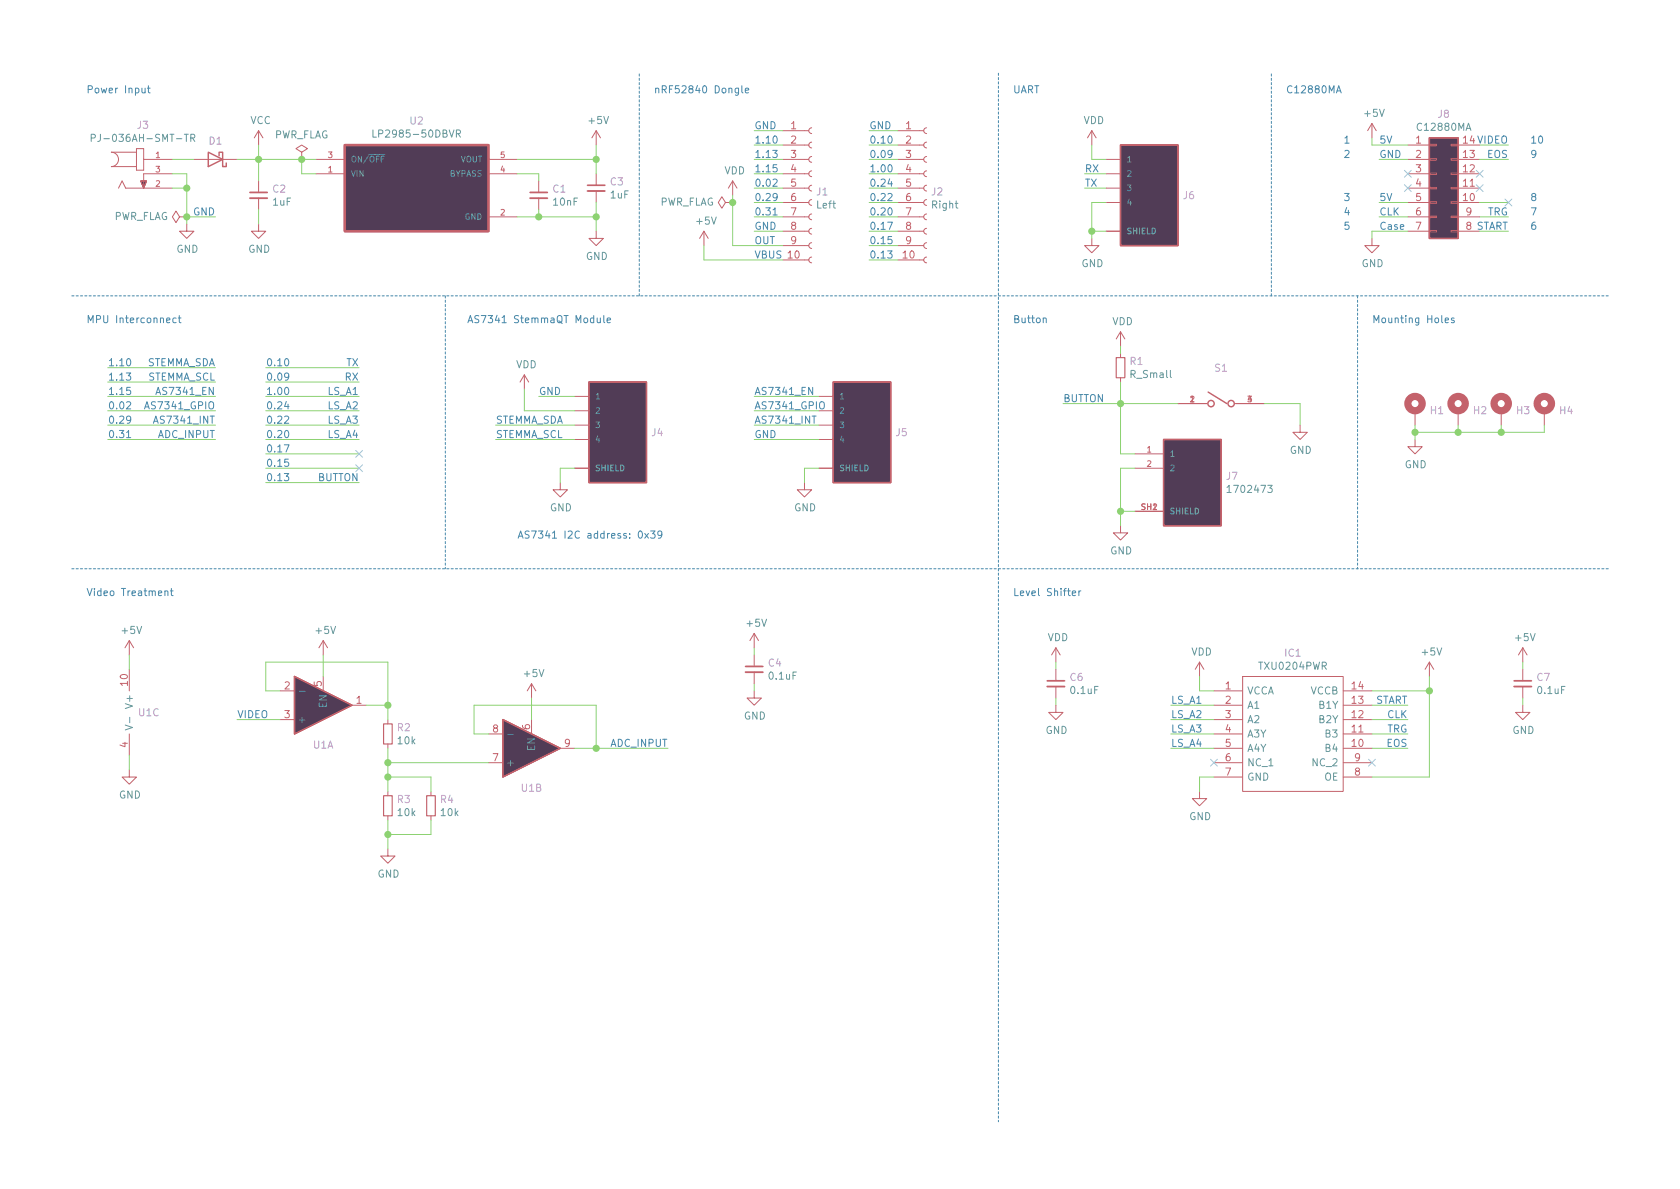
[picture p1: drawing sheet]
EESchema Schematic File Version 4
EELAYER 30 0
EELAYER END
$Descr A4 11693 8268
encoding utf-8
Sheet 1 1
Title ""
Date ""
Rev ""
Comp ""
Comment1 ""
Comment2 ""
Comment3 ""
Comment4 ""
$EndDescr
$Comp
L Connector:Conn_01x10_Female J1
U 1 1
P 5650 1300
F 0 "J1" H 5678 1276 50  0000 L CNN
F 1 "Left" H 5678 1185 50  0000 L CNN
F 2 "Connector_PinSocket_2.54mm:PinSocket_1x10_P2.54mm_Vertical_SMD_Pin1Right" H 5650 1300 50  0001 C CNN
F 3 "~" H 5650 1300 50  0001 C CNN
	1    5650 1300
	1    0    0    -1  
$EndComp
$Comp
L Connector:Conn_01x10_Female J2
U 1 1
P 6450 1300
F 0 "J2" H 6478 1276 50  0000 L CNN
F 1 "Right" H 6478 1185 50  0000 L CNN
F 2 "Connector_PinSocket_2.54mm:PinSocket_1x10_P2.54mm_Vertical_SMD_Pin1Right" H 6450 1300 50  0001 C CNN
F 3 "~" H 6450 1300 50  0001 C CNN
	1    6450 1300
	1    0    0    -1  
$EndComp
Wire Wire Line
	5250 900  5450 900 
Wire Wire Line
	5250 1000 5450 1000
Wire Wire Line
	5250 1100 5450 1100
Wire Wire Line
	5250 1200 5450 1200
Wire Wire Line
	5250 1300 5450 1300
Wire Wire Line
	5250 1400 5450 1400
Wire Wire Line
	5250 1500 5450 1500
Wire Wire Line
	5250 1600 5450 1600
Wire Wire Line
	6050 900  6250 900 
Wire Wire Line
	6050 1000 6250 1000
Wire Wire Line
	6050 1100 6250 1100
Wire Wire Line
	6050 1200 6250 1200
Wire Wire Line
	6050 1300 6250 1300
Wire Wire Line
	6050 1400 6250 1400
Wire Wire Line
	6050 1500 6250 1500
Wire Wire Line
	6050 1600 6250 1600
Wire Wire Line
	6050 1700 6250 1700
Wire Wire Line
	6050 1800 6250 1800
Text Label 5250 900  0    50   ~ 0
GND
Text Label 6050 900  0    50   ~ 0
GND
Text Label 5250 1000 0    50   ~ 0
1.10
Text Label 5250 1100 0    50   ~ 0
1.13
Text Label 5250 1200 0    50   ~ 0
1.15
Text Label 5250 1300 0    50   ~ 0
0.02
Text Label 5250 1400 0    50   ~ 0
0.29
Text Label 5250 1500 0    50   ~ 0
0.31
Text Label 5250 1600 0    50   ~ 0
GND
Text Label 5250 1700 0    50   ~ 0
OUT
Text Label 5250 1800 0    50   ~ 0
VBUS
Text Label 6050 1000 0    50   ~ 0
0.10
Text Label 6050 1100 0    50   ~ 0
0.09
Text Label 6050 1200 0    50   ~ 0
1.00
Text Label 6050 1300 0    50   ~ 0
0.24
Text Label 6050 1400 0    50   ~ 0
0.22
Text Label 6050 1500 0    50   ~ 0
0.20
Text Label 6050 1600 0    50   ~ 0
0.17
Text Label 6050 1700 0    50   ~ 0
0.15
Text Label 6050 1800 0    50   ~ 0
0.13
$Comp
L power:GND #PWR0104
U 1 1
P 9050 2950
F 0 "#PWR0104" H 9050 2700 50  0001 C CNN
F 1 "GND" H 9055 2777 50  0000 C CNN
F 2 "" H 9050 2950 50  0001 C CNN
F 3 "" H 9050 2950 50  0001 C CNN
	1    9050 2950
	1    0    0    -1  
$EndComp
Text Label 7400 2800 0    50   ~ 0
BUTTON
$Comp
L Device:R_Small R1
U 1 1
P 7800 2550
F 0 "R1" H 7859 2596 50  0000 L CNN
F 1 "R_Small" H 7859 2505 50  0000 L CNN
F 2 "Resistor_SMD:R_0603_1608Metric" H 7800 2550 50  0001 C CNN
F 3 "~" H 7800 2550 50  0001 C CNN
	1    7800 2550
	1    0    0    -1  
$EndComp
$Comp
L power:VCC #PWR0105
U 1 1
P 1800 1000
F 0 "#PWR0105" H 1800 850 50  0001 C CNN
F 1 "VCC" H 1815 1173 50  0000 C CNN
F 2 "" H 1800 1000 50  0001 C CNN
F 3 "" H 1800 1000 50  0001 C CNN
	1    1800 1000
	1    0    0    -1  
$EndComp
$Comp
L B3FS-1010P:B3FS-1010P S1
U 1 1
P 8500 2800
F 0 "S1" H 8500 3049 50  0000 C CNN
F 1 "B3FS-1010P" H 8500 2958 50  0001 C CNN
F 2 "B3FS-1010:SW_B3FS-1010P" H 8500 2800 50  0001 L BNN
F 3 "" H 8500 2800 50  0001 L BNN
F 4 "Compliant" H 8500 2800 50  0001 L BNN "EU_RoHS_Compliance"
F 5 "B3FS-1010P" H 8500 2800 50  0001 L BNN "Comment"
	1    8500 2800
	1    0    0    -1  
$EndComp
Wire Wire Line
	8800 2800 9050 2800
Wire Wire Line
	7400 2800 7800 2800
Wire Wire Line
	7800 2650 7800 2800
Connection ~ 7800 2800
Wire Wire Line
	7800 2800 8200 2800
Wire Wire Line
	9050 2800 9050 2950
$Comp
L power:+5V #PWR010
U 1 1
P 4150 1000
F 0 "#PWR010" H 4150 850 50  0001 C CNN
F 1 "+5V" H 4165 1173 50  0000 C CNN
F 2 "" H 4150 1000 50  0001 C CNN
F 3 "" H 4150 1000 50  0001 C CNN
	1    4150 1000
	1    0    0    -1  
$EndComp
Wire Wire Line
	7800 2400 7800 2450
$Comp
L Device:C_Small C2
U 1 1
P 1800 1350
F 0 "C2" H 1892 1396 50  0000 L CNN
F 1 "1uF" H 1892 1305 50  0000 L CNN
F 2 "Capacitor_SMD:C_0805_2012Metric" H 1800 1350 50  0001 C CNN
F 3 "~" H 1800 1350 50  0001 C CNN
	1    1800 1350
	1    0    0    -1  
$EndComp
$Comp
L power:GND #PWR05
U 1 1
P 1800 1550
F 0 "#PWR05" H 1800 1300 50  0001 C CNN
F 1 "GND" H 1805 1377 50  0000 C CNN
F 2 "" H 1800 1550 50  0001 C CNN
F 3 "" H 1800 1550 50  0001 C CNN
	1    1800 1550
	1    0    0    -1  
$EndComp
$Comp
L power:GND #PWR011
U 1 1
P 4150 1600
F 0 "#PWR011" H 4150 1350 50  0001 C CNN
F 1 "GND" H 4155 1427 50  0000 C CNN
F 2 "" H 4150 1600 50  0001 C CNN
F 3 "" H 4150 1600 50  0001 C CNN
	1    4150 1600
	1    0    0    -1  
$EndComp
Wire Wire Line
	4150 1500 3750 1500
Wire Wire Line
	4150 1500 4150 1600
Wire Wire Line
	1800 1250 1800 1100
Wire Wire Line
	1800 1100 2100 1100
Wire Wire Line
	2200 1200 2100 1200
Wire Wire Line
	2100 1200 2100 1100
Connection ~ 2100 1100
Wire Wire Line
	2100 1100 2200 1100
Wire Wire Line
	3600 1100 4150 1100
Wire Wire Line
	4150 1100 4150 1000
Wire Wire Line
	1800 1100 1800 1000
Connection ~ 1800 1100
$Comp
L power:VDD #PWR019
U 1 1
P 5100 1350
F 0 "#PWR019" H 5100 1200 50  0001 C CNN
F 1 "VDD" H 5115 1523 50  0000 C CNN
F 2 "" H 5100 1350 50  0001 C CNN
F 3 "" H 5100 1350 50  0001 C CNN
	1    5100 1350
	1    0    0    -1  
$EndComp
Wire Wire Line
	5100 1350 5100 1400
Wire Wire Line
	5100 1700 5450 1700
$Comp
L power:VDD #PWR027
U 1 1
P 7800 2400
F 0 "#PWR027" H 7800 2250 50  0001 C CNN
F 1 "VDD" H 7815 2573 50  0000 C CNN
F 2 "" H 7800 2400 50  0001 C CNN
F 3 "" H 7800 2400 50  0001 C CNN
	1    7800 2400
	1    0    0    -1  
$EndComp
$Comp
L Device:C_Small C3
U 1 1
P 4150 1300
F 0 "C3" H 4242 1346 50  0000 L CNN
F 1 "1uF" H 4242 1255 50  0000 L CNN
F 2 "Capacitor_SMD:C_0805_2012Metric" H 4150 1300 50  0001 C CNN
F 3 "~" H 4150 1300 50  0001 C CNN
	1    4150 1300
	1    0    0    -1  
$EndComp
Wire Wire Line
	4150 1200 4150 1100
Connection ~ 4150 1100
Wire Wire Line
	4150 1400 4150 1500
Connection ~ 4150 1500
$Comp
L PJ-036AH-SMT-TR:PJ-036AH-SMT-TR J3
U 1 1
P 1000 1200
F 0 "J3" H 995 1540 50  0000 C CNN
F 1 "PJ-036AH-SMT-TR" H 995 1449 50  0000 C CNN
F 2 "CUI_PJ-036AH-SMT-TR" H 1000 1200 50  0001 L BNN
F 3 "" H 1000 1200 50  0001 L BNN
F 4 "11.17mm" H 1000 1200 50  0001 L BNN "MAXIMUM_PACKAGE_HEIGHT"
F 5 "PJ-036AH-SMT-TR" H 1000 1200 50  0001 L BNN "MP"
F 6 "CP-036AHPJCT-ND" H 1000 1200 50  0001 L BNN "DIGI-KEY_PART_NUMBER"
F 7 "CUI Inc." H 1000 1200 50  0001 L BNN "MF"
F 8 "None" H 1000 1200 50  0001 L BNN "PACKAGE"
F 9 "2.0 x 6.3 mm, 5.0 A, Horizontal, Surface Mount _SMT_, Dc Power Jack Connector" H 1000 1200 50  0001 L BNN "DESCRIPTION"
F 10 "https://www.digikey.in/product-detail/en/cui-inc/PJ-036AH-SMT-TR/CP-036AHPJCT-ND/1530994?utm_source=snapeda&utm_medium=aggregator&utm_campaign=symbol" H 1000 1200 50  0001 L BNN "DIGI-KEY_PURCHASE_URL"
F 11 "https://www.cui.com/product/interconnect/connectors/dc-power-connectors/jacks/pj-036ah-smt-tr?utm_source=snapeda.com&utm_medium=referral&utm_campaign=snapedaBOM" H 1000 1200 50  0001 L BNN "CUI_PURCHASE_URL"
	1    1000 1200
	1    0    0    -1  
$EndComp
$Comp
L 1702473:1702473 J7
U 1 1
P 8300 3350
F 0 "J7" H 8530 3396 50  0000 L CNN
F 1 "1702473" H 8530 3305 50  0000 L CNN
F 2 "PHOENIX_1702473" H 8300 3350 50  0001 L BNN
F 3 "" H 8300 3350 50  0001 L BNN
F 4 "Manufacturer Recommendations" H 8300 3350 50  0001 L BNN "STANDARD"
F 5 "Phoenix Contact" H 8300 3350 50  0001 L BNN "MANUFACTURER"
F 6 "MAR20,2012" H 8300 3350 50  0001 L BNN "PARTREV"
	1    8300 3350
	1    0    0    -1  
$EndComp
$Comp
L Device:D_Schottky D1
U 1 1
P 1500 1100
F 0 "D1" H 1500 975 50  0000 C CNN
F 1 "D_Schottky" H 1500 974 50  0001 C CNN
F 2 "CUS10S30,H3F:DIO_CUS520,H3F" H 1500 1100 50  0001 C CNN
F 3 "~" H 1500 1100 50  0001 C CNN
	1    1500 1100
	-1   0    0    1   
$EndComp
$Comp
L power:GND #PWR01
U 1 1
P 1300 1550
F 0 "#PWR01" H 1300 1300 50  0001 C CNN
F 1 "GND" H 1305 1377 50  0000 C CNN
F 2 "" H 1300 1550 50  0001 C CNN
F 3 "" H 1300 1550 50  0001 C CNN
	1    1300 1550
	1    0    0    -1  
$EndComp
Wire Wire Line
	1200 1300 1300 1300
Wire Wire Line
	1300 1300 1300 1500
Wire Wire Line
	1200 1200 1300 1200
Wire Wire Line
	1300 1200 1300 1300
Connection ~ 1300 1300
Wire Wire Line
	1200 1100 1350 1100
Wire Wire Line
	1650 1100 1800 1100
Wire Wire Line
	7900 3150 7800 3150
Wire Wire Line
	7800 3150 7800 2800
$Comp
L power:GND #PWR028
U 1 1
P 7800 3650
F 0 "#PWR028" H 7800 3400 50  0001 C CNN
F 1 "GND" H 7805 3477 50  0000 C CNN
F 2 "" H 7800 3650 50  0001 C CNN
F 3 "" H 7800 3650 50  0001 C CNN
	1    7800 3650
	1    0    0    -1  
$EndComp
Wire Wire Line
	7900 3550 7800 3550
Wire Wire Line
	7800 3550 7800 3650
Wire Wire Line
	7900 3250 7800 3250
Wire Wire Line
	7800 3250 7800 3550
Connection ~ 7800 3550
$Comp
L Device:C_Small C6
U 1 1
P 7350 4750
F 0 "C6" H 7442 4796 50  0000 L CNN
F 1 "0.1uF" H 7442 4705 50  0000 L CNN
F 2 "Capacitor_SMD:C_0603_1608Metric" H 7350 4750 50  0001 C CNN
F 3 "~" H 7350 4750 50  0001 C CNN
	1    7350 4750
	1    0    0    -1  
$EndComp
$Comp
L Device:C_Small C7
U 1 1
P 10600 4750
F 0 "C7" H 10692 4796 50  0000 L CNN
F 1 "0.1uF" H 10692 4705 50  0000 L CNN
F 2 "Capacitor_SMD:C_0603_1608Metric" H 10600 4750 50  0001 C CNN
F 3 "~" H 10600 4750 50  0001 C CNN
	1    10600 4750
	1    0    0    -1  
$EndComp
$Comp
L power:VDD #PWR026
U 1 1
P 8350 4700
F 0 "#PWR026" H 8350 4550 50  0001 C CNN
F 1 "VDD" H 8365 4873 50  0000 C CNN
F 2 "" H 8350 4700 50  0001 C CNN
F 3 "" H 8350 4700 50  0001 C CNN
	1    8350 4700
	1    0    0    -1  
$EndComp
$Comp
L power:+5V #PWR030
U 1 1
P 9950 4700
F 0 "#PWR030" H 9950 4550 50  0001 C CNN
F 1 "+5V" H 9965 4873 50  0000 C CNN
F 2 "" H 9950 4700 50  0001 C CNN
F 3 "" H 9950 4700 50  0001 C CNN
	1    9950 4700
	1    0    0    -1  
$EndComp
Text Notes 3600 3750 0    50   ~ 0
AS7341 I2C address: 0x39
$Comp
L SM04B-SRSS-TB_LF__SN_:SM04B-SRSS-TB(LF)(SN) J5
U 1 1
P 6000 2950
F 0 "J5" H 6230 2900 50  0000 L CNN
F 1 "SM04B-SRSS-TB(LF)(SN)" H 6230 2855 50  0001 L CNN
F 2 "JST_SM04B-SRSS-TB(LF)(SN)" H 6000 2950 50  0001 L BNN
F 3 "" H 6000 2950 50  0001 L BNN
F 4 "Manufacturer recommendations" H 6000 2950 50  0001 L BNN "STANDARD"
F 5 "JST" H 6000 2950 50  0001 L BNN "MANUFACTURER"
	1    6000 2950
	1    0    0    -1  
$EndComp
$Comp
L SM04B-SRSS-TB_LF__SN_:SM04B-SRSS-TB(LF)(SN) J4
U 1 1
P 4300 2950
F 0 "J4" H 4530 2900 50  0000 L CNN
F 1 "SM04B-SRSS-TB(LF)(SN)" H 4530 2855 50  0001 L CNN
F 2 "JST_SM04B-SRSS-TB(LF)(SN)" H 4300 2950 50  0001 L BNN
F 3 "" H 4300 2950 50  0001 L BNN
F 4 "Manufacturer recommendations" H 4300 2950 50  0001 L BNN "STANDARD"
F 5 "JST" H 4300 2950 50  0001 L BNN "MANUFACTURER"
	1    4300 2950
	1    0    0    -1  
$EndComp
$Comp
L power:VDD #PWR022
U 1 1
P 7600 1000
F 0 "#PWR022" H 7600 850 50  0001 C CNN
F 1 "VDD" H 7615 1173 50  0000 C CNN
F 2 "" H 7600 1000 50  0001 C CNN
F 3 "" H 7600 1000 50  0001 C CNN
	1    7600 1000
	1    0    0    -1  
$EndComp
$Comp
L power:GND #PWR023
U 1 1
P 7600 1650
F 0 "#PWR023" H 7600 1400 50  0001 C CNN
F 1 "GND" H 7605 1477 50  0000 C CNN
F 2 "" H 7600 1650 50  0001 C CNN
F 3 "" H 7600 1650 50  0001 C CNN
	1    7600 1650
	1    0    0    -1  
$EndComp
Wire Wire Line
	7600 1000 7600 1100
Wire Wire Line
	7600 1100 7700 1100
Wire Wire Line
	7600 1650 7600 1600
Wire Wire Line
	7600 1400 7700 1400
Text Label 7550 1200 0    50   ~ 0
RX
Text Label 7550 1300 0    50   ~ 0
TX
Wire Wire Line
	7550 1200 7700 1200
Wire Wire Line
	7550 1300 7700 1300
Text Label 2500 2650 2    50   ~ 0
RX
Text Label 2500 2550 2    50   ~ 0
TX
Wire Wire Line
	3750 2750 4000 2750
Text Label 3750 2750 0    50   ~ 0
GND
$Comp
L power:VDD #PWR09
U 1 1
P 3650 2700
F 0 "#PWR09" H 3650 2550 50  0001 C CNN
F 1 "VDD" H 3665 2873 50  0000 C CNN
F 2 "" H 3650 2700 50  0001 C CNN
F 3 "" H 3650 2700 50  0001 C CNN
	1    3650 2700
	1    0    0    -1  
$EndComp
Wire Wire Line
	3650 2700 3650 2850
Wire Wire Line
	3650 2850 4000 2850
Wire Wire Line
	3450 2950 4000 2950
Wire Wire Line
	3450 3050 4000 3050
Text Label 3450 2950 0    50   ~ 0
STEMMA_SDA
Text Label 3450 3050 0    50   ~ 0
STEMMA_SCL
Wire Wire Line
	5250 2750 5700 2750
Wire Wire Line
	5250 2850 5700 2850
Wire Wire Line
	5250 2950 5700 2950
Wire Wire Line
	5250 3050 5700 3050
$Comp
L power:GND #PWR012
U 1 1
P 3900 3350
F 0 "#PWR012" H 3900 3100 50  0001 C CNN
F 1 "GND" H 3905 3177 50  0000 C CNN
F 2 "" H 3900 3350 50  0001 C CNN
F 3 "" H 3900 3350 50  0001 C CNN
	1    3900 3350
	1    0    0    -1  
$EndComp
Wire Wire Line
	3900 3350 3900 3250
Wire Wire Line
	3900 3250 4000 3250
$Comp
L power:GND #PWR021
U 1 1
P 5600 3350
F 0 "#PWR021" H 5600 3100 50  0001 C CNN
F 1 "GND" H 5605 3177 50  0000 C CNN
F 2 "" H 5600 3350 50  0001 C CNN
F 3 "" H 5600 3350 50  0001 C CNN
	1    5600 3350
	1    0    0    -1  
$EndComp
Wire Wire Line
	5600 3350 5600 3250
Wire Wire Line
	5600 3250 5700 3250
Text Label 5250 3050 0    50   ~ 0
GND
Wire Wire Line
	1500 1500 1300 1500
Text Label 1500 1500 2    50   ~ 0
GND
Connection ~ 1300 1500
Wire Wire Line
	1300 1500 1300 1550
Text Label 5250 2750 0    50   ~ 0
AS7341_EN
Text Label 5250 2850 0    50   ~ 0
AS7341_GPIO
Text Label 5250 2950 0    50   ~ 0
AS7341_INT
Wire Wire Line
	1650 5000 1950 5000
Text Label 750  2550 0    50   ~ 0
1.10
Text Label 750  2650 0    50   ~ 0
1.13
Text Label 750  2750 0    50   ~ 0
1.15
Text Label 750  2850 0    50   ~ 0
0.02
Text Label 750  2950 0    50   ~ 0
0.29
Text Label 750  3050 0    50   ~ 0
0.31
Text Label 1850 2550 0    50   ~ 0
0.10
Text Label 1850 2750 0    50   ~ 0
1.00
Text Label 1850 2850 0    50   ~ 0
0.24
Text Label 1850 2950 0    50   ~ 0
0.22
Text Label 1850 3050 0    50   ~ 0
0.20
Text Label 1850 3150 0    50   ~ 0
0.17
Text Label 1850 3250 0    50   ~ 0
0.15
Text Label 1850 3350 0    50   ~ 0
0.13
Text Label 1850 2650 0    50   ~ 0
0.09
Wire Wire Line
	1850 2550 2500 2550
Wire Wire Line
	1850 2650 2500 2650
Wire Wire Line
	1850 3250 2500 3250
Wire Wire Line
	1850 3350 2500 3350
Text Label 1500 3050 2    50   ~ 0
ADC_INPUT
Wire Wire Line
	1850 3150 2500 3150
$Comp
L SM04B-SRSS-TB_LF__SN_:SM04B-SRSS-TB(LF)(SN) J6
U 1 1
P 8000 1300
F 0 "J6" H 8230 1250 50  0000 L CNN
F 1 "SM04B-SRSS-TB(LF)(SN)" H 8230 1205 50  0001 L CNN
F 2 "JST_SM04B-SRSS-TB(LF)(SN)" H 8000 1300 50  0001 L BNN
F 3 "" H 8000 1300 50  0001 L BNN
F 4 "Manufacturer recommendations" H 8000 1300 50  0001 L BNN "STANDARD"
F 5 "JST" H 8000 1300 50  0001 L BNN "MANUFACTURER"
	1    8000 1300
	1    0    0    -1  
$EndComp
Wire Wire Line
	7700 1600 7600 1600
Connection ~ 7600 1600
Wire Wire Line
	7600 1600 7600 1400
Wire Wire Line
	8350 4700 8350 4800
Wire Wire Line
	8350 4800 8450 4800
Wire Wire Line
	9950 4700 9950 4800
Wire Wire Line
	9950 4800 9550 4800
$Comp
L power:VDD #PWR024
U 1 1
P 7350 4600
F 0 "#PWR024" H 7350 4450 50  0001 C CNN
F 1 "VDD" H 7365 4773 50  0000 C CNN
F 2 "" H 7350 4600 50  0001 C CNN
F 3 "" H 7350 4600 50  0001 C CNN
	1    7350 4600
	1    0    0    -1  
$EndComp
$Comp
L power:+5V #PWR032
U 1 1
P 10600 4600
F 0 "#PWR032" H 10600 4450 50  0001 C CNN
F 1 "+5V" H 10615 4773 50  0000 C CNN
F 2 "" H 10600 4600 50  0001 C CNN
F 3 "" H 10600 4600 50  0001 C CNN
	1    10600 4600
	1    0    0    -1  
$EndComp
$Comp
L power:GND #PWR025
U 1 1
P 7350 4900
F 0 "#PWR025" H 7350 4650 50  0001 C CNN
F 1 "GND" H 7355 4727 50  0000 C CNN
F 2 "" H 7350 4900 50  0001 C CNN
F 3 "" H 7350 4900 50  0001 C CNN
	1    7350 4900
	1    0    0    -1  
$EndComp
$Comp
L power:GND #PWR033
U 1 1
P 10600 4900
F 0 "#PWR033" H 10600 4650 50  0001 C CNN
F 1 "GND" H 10605 4727 50  0000 C CNN
F 2 "" H 10600 4900 50  0001 C CNN
F 3 "" H 10600 4900 50  0001 C CNN
	1    10600 4900
	1    0    0    -1  
$EndComp
Wire Wire Line
	7350 4600 7350 4650
Wire Wire Line
	7350 4850 7350 4900
Wire Wire Line
	10600 4600 10600 4650
Wire Wire Line
	10600 4850 10600 4900
Text Label 8150 4900 0    50   ~ 0
LS_A1
Wire Wire Line
	8150 4900 8450 4900
Wire Wire Line
	8150 5000 8450 5000
Text Label 8150 5100 0    50   ~ 0
LS_A3
Wire Wire Line
	8150 5100 8450 5100
Wire Wire Line
	8150 5200 8450 5200
Text Label 8150 5000 0    50   ~ 0
LS_A2
Text Label 8150 5200 0    50   ~ 0
LS_A4
Text Label 2500 2750 2    50   ~ 0
LS_A1
Text Label 2500 2950 2    50   ~ 0
LS_A3
Text Label 2500 2850 2    50   ~ 0
LS_A2
Text Label 2500 3050 2    50   ~ 0
LS_A4
Wire Wire Line
	1850 2750 2500 2750
Wire Wire Line
	1850 2850 2500 2850
Wire Wire Line
	1850 2950 2500 2950
Wire Wire Line
	1850 3050 2500 3050
Wire Wire Line
	4900 1800 5450 1800
Wire Wire Line
	4900 1700 4900 1800
$Comp
L power:+5V #PWR018
U 1 1
P 4900 1700
F 0 "#PWR018" H 4900 1550 50  0001 C CNN
F 1 "+5V" H 4915 1873 50  0000 C CNN
F 2 "" H 4900 1700 50  0001 C CNN
F 3 "" H 4900 1700 50  0001 C CNN
	1    4900 1700
	1    0    0    -1  
$EndComp
Text Label 2500 3350 2    50   ~ 0
BUTTON
Wire Wire Line
	750  3050 1500 3050
Text Notes 4550 650  0    50   ~ 0
nRF52840 Dongle
Text Notes 7050 650  0    50   ~ 0
UART
Text Notes 600  650  0    50   ~ 0
Power Input
Wire Notes Line
	500  3950 11200 3950
Wire Notes Line
	3100 2050 3100 3950
Wire Notes Line
	4450 2050 4450 500 
Wire Notes Line
	6950 500  6950 7800
Wire Notes Line
	8850 2050 8850 500 
Text Notes 8950 650  0    50   ~ 0
C12880MA
Text Notes 7050 2250 0    50   ~ 0
Button
Text Notes 3250 2250 0    50   ~ 0
AS7341 StemmaQT Module
Text Notes 600  2250 0    50   ~ 0
MPU Interconnect
Text Notes 600  4150 0    50   ~ 0
Video Treatment
Text Notes 7050 4150 0    50   ~ 0
Level Shifter
Text Label 1650 5000 0    50   ~ 0
VIDEO
$Comp
L Mechanical:MountingHole_Pad H4
U 1 1
P 10750 2850
F 0 "H4" H 10850 2853 50  0000 L CNN
F 1 "MountingHole_Pad" H 10850 2808 50  0001 L CNN
F 2 "MountingHole:MountingHole_2.7mm_M2.5_Pad_Via" H 10750 2850 50  0001 C CNN
F 3 "~" H 10750 2850 50  0001 C CNN
	1    10750 2850
	1    0    0    -1  
$EndComp
$Comp
L Mechanical:MountingHole_Pad H3
U 1 1
P 10450 2850
F 0 "H3" H 10550 2853 50  0000 L CNN
F 1 "MountingHole_Pad" H 10550 2808 50  0001 L CNN
F 2 "MountingHole:MountingHole_2.7mm_M2.5_Pad_Via" H 10450 2850 50  0001 C CNN
F 3 "~" H 10450 2850 50  0001 C CNN
	1    10450 2850
	1    0    0    -1  
$EndComp
$Comp
L Mechanical:MountingHole_Pad H2
U 1 1
P 10150 2850
F 0 "H2" H 10250 2853 50  0000 L CNN
F 1 "MountingHole_Pad" H 10250 2808 50  0001 L CNN
F 2 "MountingHole:MountingHole_2.7mm_M2.5_Pad_Via" H 10150 2850 50  0001 C CNN
F 3 "~" H 10150 2850 50  0001 C CNN
	1    10150 2850
	1    0    0    -1  
$EndComp
$Comp
L Mechanical:MountingHole_Pad H1
U 1 1
P 9850 2850
F 0 "H1" H 9950 2853 50  0000 L CNN
F 1 "MountingHole_Pad" H 9950 2808 50  0001 L CNN
F 2 "MountingHole:MountingHole_2.7mm_M2.5_Pad_Via" H 9850 2850 50  0001 C CNN
F 3 "~" H 9850 2850 50  0001 C CNN
	1    9850 2850
	1    0    0    -1  
$EndComp
$Comp
L power:GND #PWR035
U 1 1
P 9850 3050
F 0 "#PWR035" H 9850 2800 50  0001 C CNN
F 1 "GND" H 9855 2877 50  0000 C CNN
F 2 "" H 9850 3050 50  0001 C CNN
F 3 "" H 9850 3050 50  0001 C CNN
	1    9850 3050
	1    0    0    -1  
$EndComp
Wire Wire Line
	9850 2950 9850 3000
Wire Wire Line
	9850 3000 10150 3000
Wire Wire Line
	10150 3000 10150 2950
Connection ~ 9850 3000
Wire Wire Line
	9850 3000 9850 3050
Wire Wire Line
	10450 2950 10450 3000
Wire Wire Line
	10450 3000 10150 3000
Connection ~ 10150 3000
Wire Wire Line
	10750 2950 10750 3000
Wire Wire Line
	10750 3000 10450 3000
Connection ~ 10450 3000
Wire Notes Line
	500  2050 11200 2050
Wire Notes Line
	9450 2050 9450 3950
Text Notes 9550 2250 0    50   ~ 0
Mounting Holes
Text Label 1500 2750 2    50   ~ 0
AS7341_EN
Text Label 1500 2850 2    50   ~ 0
AS7341_GPIO
Text Label 1500 2950 2    50   ~ 0
AS7341_INT
Wire Wire Line
	750  2550 1500 2550
Wire Wire Line
	750  2650 1500 2650
Wire Wire Line
	750  2750 1500 2750
Wire Wire Line
	750  2850 1500 2850
Wire Wire Line
	750  2950 1500 2950
Text Label 1500 2550 2    50   ~ 0
STEMMA_SDA
Text Label 1500 2650 2    50   ~ 0
STEMMA_SCL
$Comp
L Connector_Generic:Conn_02x07_Counter_Clockwise J8
U 1 1
P 10000 1300
F 0 "J8" H 10050 1817 50  0000 C CNN
F 1 "C12880MA" H 10050 1726 50  0000 C CNN
F 2 "Package_DIP:DIP-14_W7.62mm_SMDSocket_SmallPads" H 10000 1300 50  0001 C CNN
F 3 "~" H 10000 1300 50  0001 C CNN
	1    10000 1300
	1    0    0    -1  
$EndComp
NoConn ~ 9800 1200
NoConn ~ 9800 1300
NoConn ~ 10300 1200
NoConn ~ 10300 1300
Text Label 9600 1000 0    50   ~ 0
5V
Wire Wire Line
	9600 1400 9800 1400
Text Label 9600 1400 0    50   ~ 0
5V
Text Notes 9350 1000 0    50   ~ 0
1
Text Notes 9350 1100 0    50   ~ 0
2
Text Notes 9350 1400 0    50   ~ 0
3
Text Notes 9350 1500 0    50   ~ 0
4
Text Notes 9350 1600 0    50   ~ 0
5
Text Notes 10650 1000 0    50   ~ 0
10
Text Notes 10650 1100 0    50   ~ 0
9
Text Notes 10650 1400 0    50   ~ 0
8
Text Notes 10650 1500 0    50   ~ 0
7
Text Notes 10650 1600 0    50   ~ 0
6
Wire Wire Line
	9600 1100 9800 1100
Text Label 9600 1100 0    50   ~ 0
GND
Wire Wire Line
	9550 1600 9800 1600
Text Label 9600 1600 0    50   ~ 0
Case
$Comp
L power:GND #PWR0101
U 1 1
P 9550 1650
F 0 "#PWR0101" H 9550 1400 50  0001 C CNN
F 1 "GND" H 9555 1477 50  0000 C CNN
F 2 "" H 9550 1650 50  0001 C CNN
F 3 "" H 9550 1650 50  0001 C CNN
	1    9550 1650
	1    0    0    -1  
$EndComp
Wire Wire Line
	9550 1600 9550 1650
$Comp
L power:+5V #PWR0102
U 1 1
P 9550 950
F 0 "#PWR0102" H 9550 800 50  0001 C CNN
F 1 "+5V" H 9565 1123 50  0000 C CNN
F 2 "" H 9550 950 50  0001 C CNN
F 3 "" H 9550 950 50  0001 C CNN
	1    9550 950 
	1    0    0    -1  
$EndComp
Wire Wire Line
	9550 950  9550 1000
Wire Wire Line
	9550 1000 9800 1000
Text Label 9600 1500 0    50   ~ 0
CLK
Wire Wire Line
	9600 1500 9800 1500
Text Label 10500 1600 2    50   ~ 0
START
Wire Wire Line
	10500 1600 10300 1600
Wire Wire Line
	10500 1500 10300 1500
Text Label 10500 1500 2    50   ~ 0
TRG
Wire Wire Line
	10500 1400 10300 1400
NoConn ~ 10500 1400
Wire Wire Line
	10500 1100 10300 1100
Text Label 10500 1100 2    50   ~ 0
EOS
Text Label 10500 1000 2    50   ~ 0
VIDEO
Wire Wire Line
	10500 1000 10300 1000
$Comp
L TXU0204PWR:TXU0204PWR IC1
U 1 1
P 8450 4800
F 0 "IC1" H 9000 5065 50  0000 C CNN
F 1 "TXU0204PWR" H 9000 4974 50  0000 C CNN
F 2 "SOP65P640X120-14N" H 9400 4900 50  0001 L CNN
F 3 "https://www.ti.com/lit/ds/symlink/txu0204.pdf?ts=1630835457227&ref_url=https%253A%252F%252Fwww.ti.com%252Fstore%252Fti%252Fen%252Fp%252Fproduct%252F%253Fp%253DTXU0204PWR" H 9400 4800 50  0001 L CNN
F 4 "Translation - Voltage Levels Four channel unidirectional level shifter" H 9400 4700 50  0001 L CNN "Description"
F 5 "1.2" H 9400 4600 50  0001 L CNN "Height"
F 6 "Texas Instruments" H 9400 4500 50  0001 L CNN "Manufacturer_Name"
F 7 "TXU0204PWR" H 9400 4400 50  0001 L CNN "Manufacturer_Part_Number"
F 8 "595-TXU0204PWR" H 9400 4300 50  0001 L CNN "Mouser Part Number"
F 9 "https://www.mouser.co.uk/ProductDetail/Texas-Instruments/TXU0204PWR?qs=QNEnbhJQKva1Eg15CeZCQw%3D%3D" H 9400 4200 50  0001 L CNN "Mouser Price/Stock"
F 10 "TXU0204PWR" H 9400 4100 50  0001 L CNN "Arrow Part Number"
F 11 "https://www.arrow.com/en/products/txu0204pwr/texas-instruments?region=nac" H 9400 4000 50  0001 L CNN "Arrow Price/Stock"
	1    8450 4800
	1    0    0    -1  
$EndComp
Wire Wire Line
	9550 5400 9950 5400
Wire Wire Line
	9950 5400 9950 4800
Connection ~ 9950 4800
$Comp
L power:GND #PWR0103
U 1 1
P 8350 5500
F 0 "#PWR0103" H 8350 5250 50  0001 C CNN
F 1 "GND" H 8355 5327 50  0000 C CNN
F 2 "" H 8350 5500 50  0001 C CNN
F 3 "" H 8350 5500 50  0001 C CNN
	1    8350 5500
	1    0    0    -1  
$EndComp
Wire Wire Line
	8450 5400 8350 5400
Wire Wire Line
	8350 5400 8350 5500
Wire Wire Line
	9800 4900 9550 4900
Text Label 9800 5000 2    50   ~ 0
CLK
Wire Wire Line
	9800 5000 9550 5000
Text Label 9800 4900 2    50   ~ 0
START
Text Label 9800 5200 2    50   ~ 0
EOS
Text Label 9800 5100 2    50   ~ 0
TRG
Wire Wire Line
	9800 5100 9550 5100
Wire Wire Line
	9800 5200 9550 5200
$Comp
L Device:R_Small R2
U 1 1
P 2700 5100
F 0 "R2" H 2759 5146 50  0000 L CNN
F 1 "10k" H 2759 5055 50  0000 L CNN
F 2 "Resistor_SMD:R_0603_1608Metric" H 2700 5100 50  0001 C CNN
F 3 "~" H 2700 5100 50  0001 C CNN
	1    2700 5100
	1    0    0    -1  
$EndComp
$Comp
L Device:R_Small R3
U 1 1
P 2700 5600
F 0 "R3" H 2759 5646 50  0000 L CNN
F 1 "10k" H 2759 5555 50  0000 L CNN
F 2 "Resistor_SMD:R_0603_1608Metric" H 2700 5600 50  0001 C CNN
F 3 "~" H 2700 5600 50  0001 C CNN
	1    2700 5600
	1    0    0    -1  
$EndComp
$Comp
L Device:R_Small R4
U 1 1
P 3000 5600
F 0 "R4" H 3059 5646 50  0000 L CNN
F 1 "10k" H 3059 5555 50  0000 L CNN
F 2 "Resistor_SMD:R_0603_1608Metric" H 3000 5600 50  0001 C CNN
F 3 "~" H 3000 5600 50  0001 C CNN
	1    3000 5600
	1    0    0    -1  
$EndComp
Wire Wire Line
	2700 5500 2700 5400
Wire Wire Line
	2700 5400 3000 5400
Wire Wire Line
	3000 5400 3000 5500
Connection ~ 2700 5400
Wire Wire Line
	2700 5400 2700 5300
$Comp
L power:GND #PWR0106
U 1 1
P 2700 5900
F 0 "#PWR0106" H 2700 5650 50  0001 C CNN
F 1 "GND" H 2705 5727 50  0000 C CNN
F 2 "" H 2700 5900 50  0001 C CNN
F 3 "" H 2700 5900 50  0001 C CNN
	1    2700 5900
	1    0    0    -1  
$EndComp
Wire Wire Line
	2700 5700 2700 5800
Wire Wire Line
	2700 5800 3000 5800
Wire Wire Line
	3000 5800 3000 5700
Connection ~ 2700 5800
Wire Wire Line
	2700 5800 2700 5900
Text Label 4650 5200 2    50   ~ 0
ADC_INPUT
$Comp
L LMV792MM:Opamp_Dual U1
U 1 1
P 2250 4900
F 0 "U1" H 2250 4625 50  0000 C CNN
F 1 "Opamp_Dual" H 2250 4534 50  0001 C CNN
F 2 "LMV792MM:SOP50P490X110-10N" H 2250 4900 50  0001 C CNN
F 3 "~" H 2250 4900 50  0001 C CNN
	1    2250 4900
	1    0    0    -1  
$EndComp
$Comp
L LMV792MM:Opamp_Dual U1
U 2 1
P 3700 5200
F 0 "U1" H 3700 4925 50  0000 C CNN
F 1 "Opamp_Dual" H 3700 4834 50  0001 C CNN
F 2 "LMV792MM:SOP50P490X110-10N" H 3700 5200 50  0001 C CNN
F 3 "~" H 3700 5200 50  0001 C CNN
	2    3700 5200
	1    0    0    -1  
$EndComp
$Comp
L LMV792MM:Opamp_Dual U1
U 3 1
P 1000 4950
F 0 "U1" H 958 4950 50  0000 L CNN
F 1 "Opamp_Dual" H 958 4905 50  0001 L CNN
F 2 "LMV792MM:SOP50P490X110-10N" H 1000 4950 50  0001 C CNN
F 3 "~" H 1000 4950 50  0001 C CNN
	3    1000 4950
	1    0    0    -1  
$EndComp
Wire Wire Line
	5250 4750 5250 4800
Wire Wire Line
	5250 4500 5250 4550
$Comp
L power:GND #PWR014
U 1 1
P 5250 4800
F 0 "#PWR014" H 5250 4550 50  0001 C CNN
F 1 "GND" H 5255 4627 50  0000 C CNN
F 2 "" H 5250 4800 50  0001 C CNN
F 3 "" H 5250 4800 50  0001 C CNN
	1    5250 4800
	1    0    0    -1  
$EndComp
$Comp
L power:+5V #PWR013
U 1 1
P 5250 4500
F 0 "#PWR013" H 5250 4350 50  0001 C CNN
F 1 "+5V" H 5265 4673 50  0000 C CNN
F 2 "" H 5250 4500 50  0001 C CNN
F 3 "" H 5250 4500 50  0001 C CNN
	1    5250 4500
	1    0    0    -1  
$EndComp
$Comp
L Device:C_Small C4
U 1 1
P 5250 4650
F 0 "C4" H 5342 4696 50  0000 L CNN
F 1 "0.1uF" H 5342 4605 50  0000 L CNN
F 2 "Capacitor_SMD:C_0603_1608Metric" H 5250 4650 50  0001 C CNN
F 3 "~" H 5250 4650 50  0001 C CNN
	1    5250 4650
	1    0    0    -1  
$EndComp
$Comp
L power:+5V #PWR0107
U 1 1
P 900 4550
F 0 "#PWR0107" H 900 4400 50  0001 C CNN
F 1 "+5V" H 915 4723 50  0000 C CNN
F 2 "" H 900 4550 50  0001 C CNN
F 3 "" H 900 4550 50  0001 C CNN
	1    900  4550
	1    0    0    -1  
$EndComp
$Comp
L power:GND #PWR0108
U 1 1
P 900 5350
F 0 "#PWR0108" H 900 5100 50  0001 C CNN
F 1 "GND" H 905 5177 50  0000 C CNN
F 2 "" H 900 5350 50  0001 C CNN
F 3 "" H 900 5350 50  0001 C CNN
	1    900  5350
	1    0    0    -1  
$EndComp
Wire Wire Line
	900  4550 900  4650
Wire Wire Line
	900  5250 900  5350
Wire Wire Line
	2550 4900 2700 4900
Wire Wire Line
	2700 4900 2700 5000
Wire Wire Line
	2700 4900 2700 4600
Wire Wire Line
	2700 4600 1850 4600
Wire Wire Line
	1850 4600 1850 4800
Wire Wire Line
	1850 4800 1950 4800
Connection ~ 2700 4900
$Comp
L power:+5V #PWR0109
U 1 1
P 2250 4550
F 0 "#PWR0109" H 2250 4400 50  0001 C CNN
F 1 "+5V" H 2265 4723 50  0000 C CNN
F 2 "" H 2250 4550 50  0001 C CNN
F 3 "" H 2250 4550 50  0001 C CNN
	1    2250 4550
	1    0    0    -1  
$EndComp
Wire Wire Line
	2250 4700 2250 4550
$Comp
L power:+5V #PWR0110
U 1 1
P 3700 4850
F 0 "#PWR0110" H 3700 4700 50  0001 C CNN
F 1 "+5V" H 3715 5023 50  0000 C CNN
F 2 "" H 3700 4850 50  0001 C CNN
F 3 "" H 3700 4850 50  0001 C CNN
	1    3700 4850
	1    0    0    -1  
$EndComp
Wire Wire Line
	3700 4850 3700 5000
Wire Wire Line
	4000 5200 4150 5200
Wire Wire Line
	4150 5200 4150 4900
Wire Wire Line
	4150 4900 3300 4900
Wire Wire Line
	3300 4900 3300 5100
Wire Wire Line
	3300 5100 3400 5100
Wire Wire Line
	3400 5300 2700 5300
Connection ~ 2700 5300
Wire Wire Line
	2700 5300 2700 5200
Wire Wire Line
	4650 5200 4150 5200
Connection ~ 4150 5200
NoConn ~ 2500 3250
NoConn ~ 2500 3150
$Comp
L power:PWR_FLAG #FLG0101
U 1 1
P 2100 1100
F 0 "#FLG0101" H 2100 1175 50  0001 C CNN
F 1 "PWR_FLAG" H 2100 1273 50  0000 C CNN
F 2 "" H 2100 1100 50  0001 C CNN
F 3 "~" H 2100 1100 50  0001 C CNN
	1    2100 1100
	1    0    0    -1  
$EndComp
$Comp
L power:PWR_FLAG #FLG0102
U 1 1
P 1300 1500
F 0 "#FLG0102" H 1300 1575 50  0001 C CNN
F 1 "PWR_FLAG" V 1300 1627 50  0000 L CNN
F 2 "" H 1300 1500 50  0001 C CNN
F 3 "~" H 1300 1500 50  0001 C CNN
	1    1300 1500
	0    -1   -1   0   
$EndComp
NoConn ~ 8450 5300
NoConn ~ 9550 5300
$Comp
L power:PWR_FLAG #FLG0103
U 1 1
P 5100 1400
F 0 "#FLG0103" H 5100 1475 50  0001 C CNN
F 1 "PWR_FLAG" V 5100 1527 50  0000 L CNN
F 2 "" H 5100 1400 50  0001 C CNN
F 3 "~" H 5100 1400 50  0001 C CNN
	1    5100 1400
	0    -1   -1   0   
$EndComp
Connection ~ 5100 1400
Wire Wire Line
	5100 1400 5100 1700
$Comp
L LP2985-50DBVR:LP2985-50DBVR U2
U 1 1
P 2900 1300
F 0 "U2" H 2900 1770 50  0000 C CNN
F 1 "LP2985-50DBVR" H 2900 1679 50  0000 C CNN
F 2 "SOT95P280X145-5N" H 2900 1300 50  0001 L BNN
F 3 "" H 2900 1300 50  0001 L BNN
	1    2900 1300
	1    0    0    -1  
$EndComp
$Comp
L Device:C_Small C1
U 1 1
P 3750 1350
F 0 "C1" H 3842 1396 50  0000 L CNN
F 1 "10nF" H 3842 1305 50  0000 L CNN
F 2 "Capacitor_SMD:C_0603_1608Metric" H 3750 1350 50  0001 C CNN
F 3 "~" H 3750 1350 50  0001 C CNN
	1    3750 1350
	1    0    0    -1  
$EndComp
Wire Wire Line
	3600 1200 3750 1200
Wire Wire Line
	3750 1200 3750 1250
Wire Wire Line
	3750 1450 3750 1500
Connection ~ 3750 1500
Wire Wire Line
	3750 1500 3600 1500
Wire Wire Line
	1800 1450 1800 1550
$EndSCHEMATC
